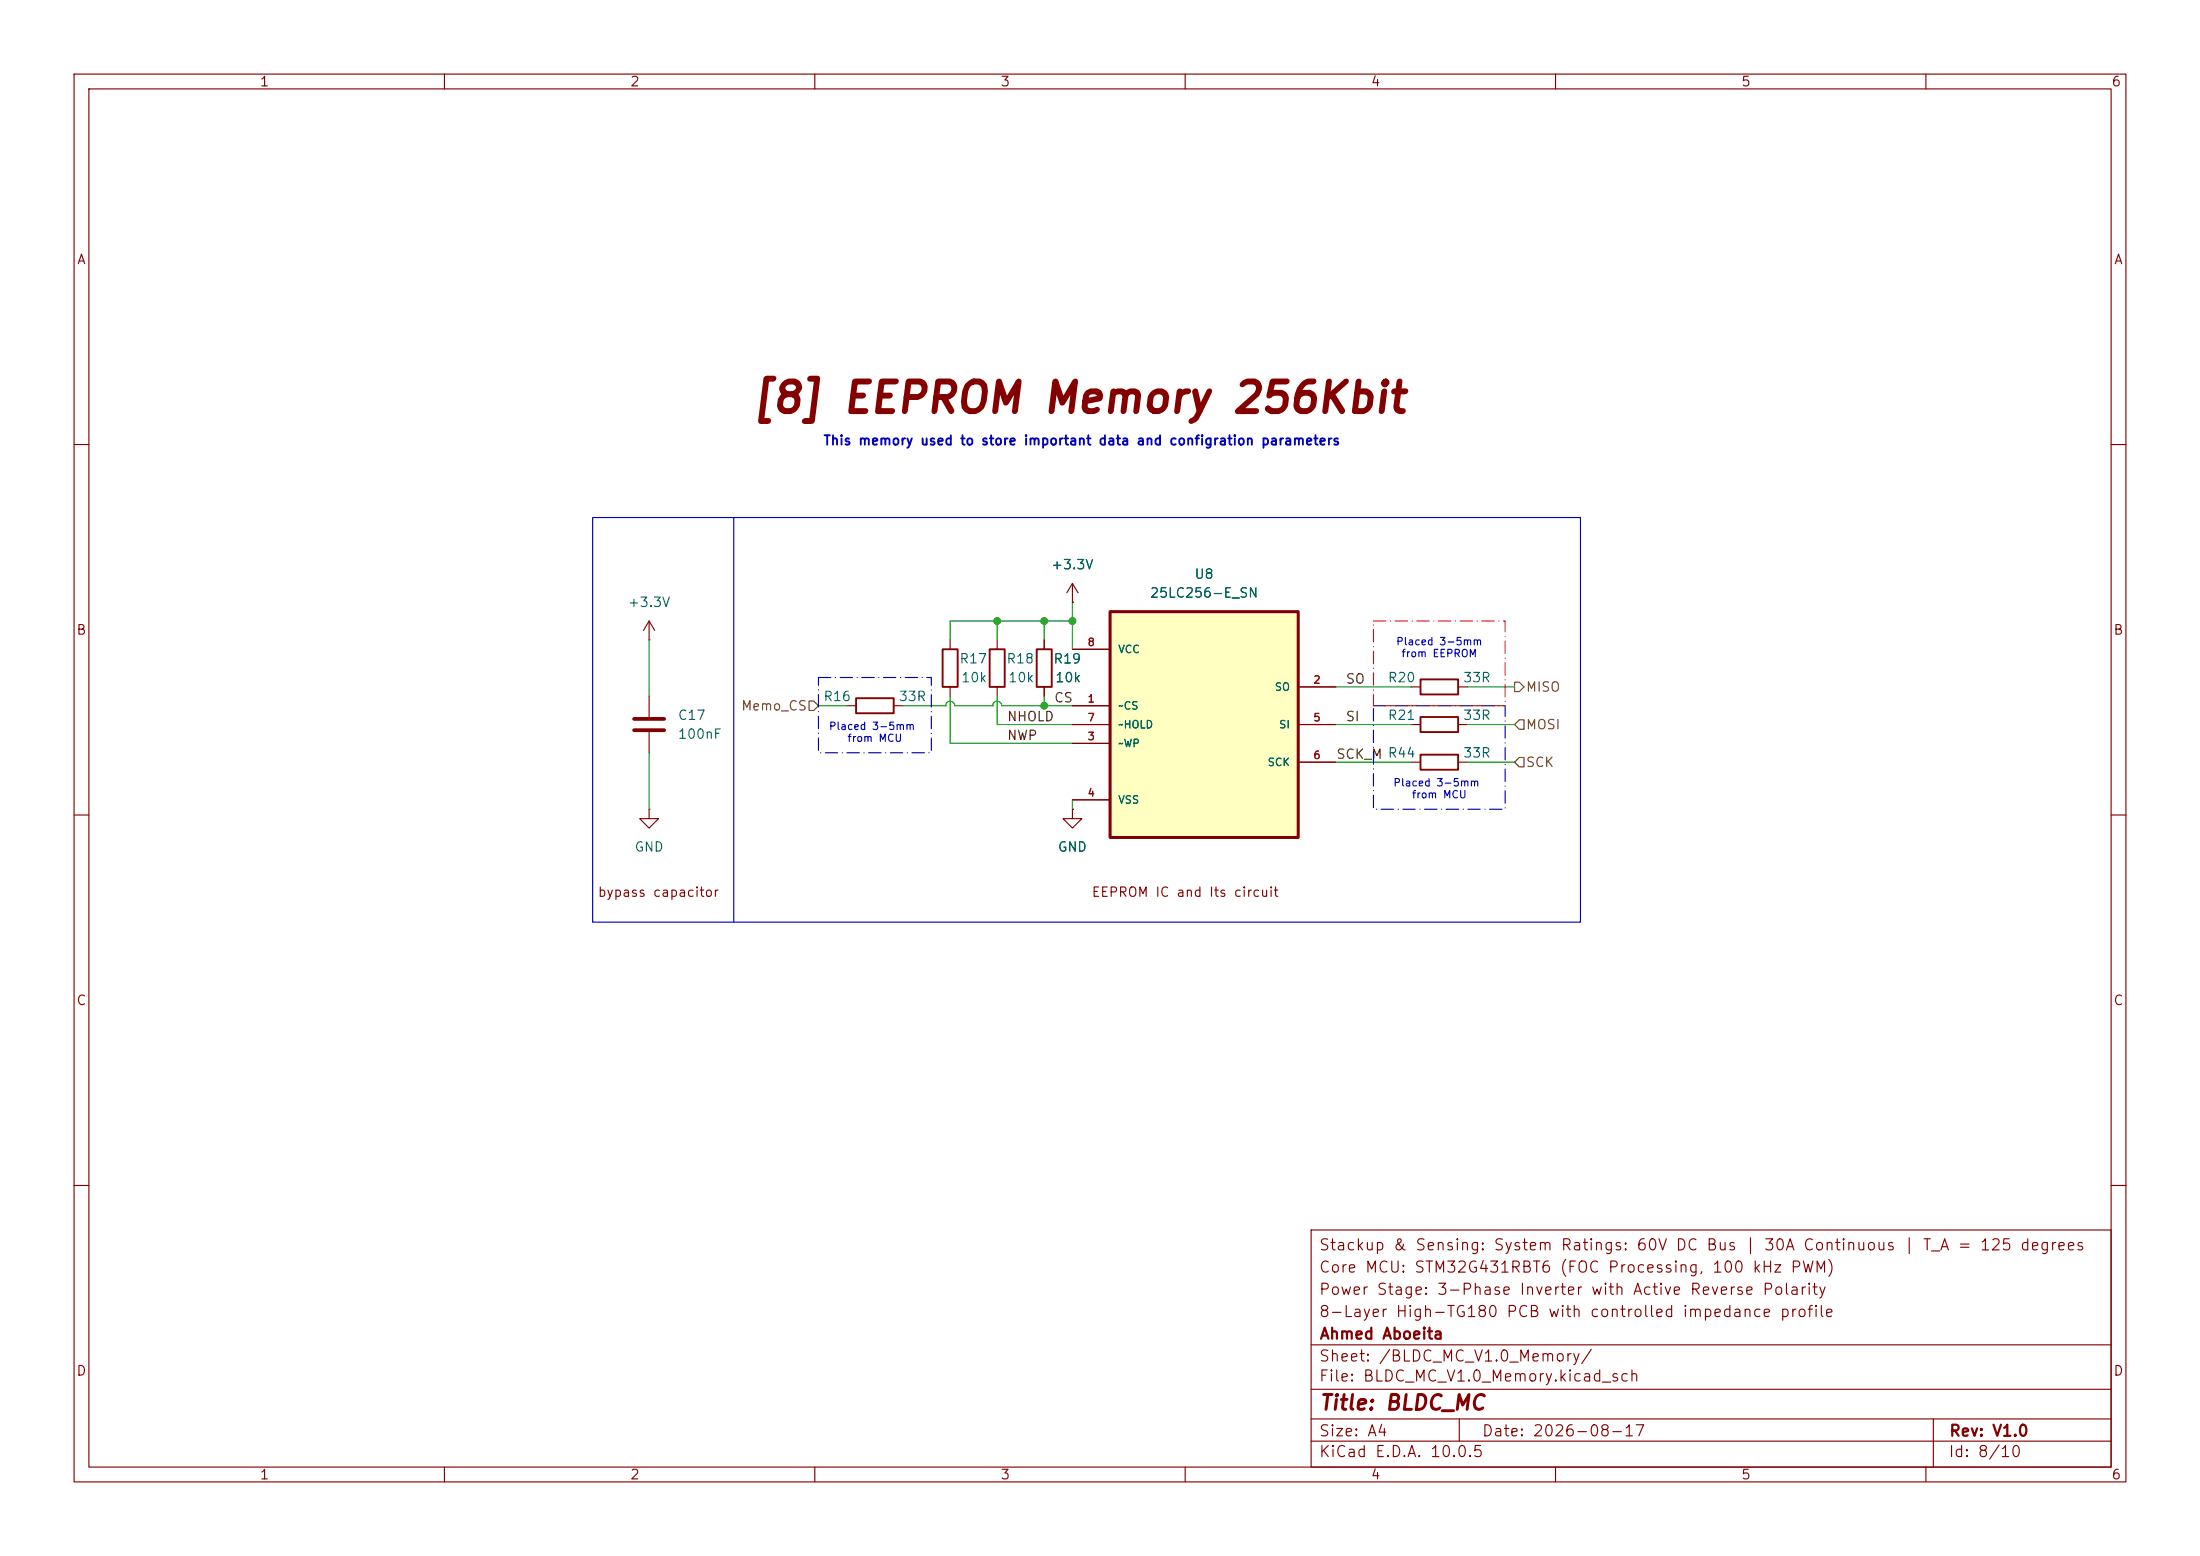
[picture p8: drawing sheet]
(kicad_sch
 (version 20260306)
 (generator "eeschema")
 (generator_version "10.0")
 (paper "A4")
 (title_block
  (title "${Project_Name}")
  (date "2026-08-17")
  (rev "V1.0")
  (company "Ahmed Aboeita")
  (comment 1 "8-Layer High-TG180 PCB with controlled impedance profile")
  (comment 2 "Power Stage: 3-Phase Inverter with Active Reverse Polarity ")
  (comment 3 "Core MCU: STM32G431RBT6 (FOC Processing, 100 kHz PWM)")
  (comment 4 "Stackup & Sensing: System Ratings: 60V DC Bus | 30A Continuous | T_A = 125 degrees  "))
 (lib_symbols
  (symbol "25LC256-E_SN:25LC256-E_SN"
   (pin_names
    (offset 1.016)) (exclude_from_sim no) (in_bom yes) (on_board yes)
   (in_pos_files yes)
   (duplicate_pin_numbers_are_jumpers no)
   (property "Reference" "U" (at -5.1355 14.72 0) (show_name no) (do_not_autoplace no) (effects (font (size 1.27 1.27)) (justify left bottom)))
   (property "Value" "25LC256-E_SN" (at -5.9032 -20.4577 0) (show_name no) (do_not_autoplace no) (effects (font (size 1.27 1.27)) (justify left bottom)))
   (property "Footprint" "25LC256-E_SN:SOIC127P600X175-8N" (at 0 -2.54 0) (show_name no) (do_not_autoplace no) (hide yes) (effects (font (size 1.27 1.27)) (justify bottom)))
   (property "Datasheet" "" (at 0 0 0) (show_name no) (do_not_autoplace no) (hide yes) (effects (font (size 1.27 1.27))))
   (property "Description" "" (at 0 0 0) (show_name no) (do_not_autoplace no) (hide yes) (effects (font (size 1.27 1.27))))
   (property "MF" "Microchip" (at 0 0 0) (show_name no) (do_not_autoplace no) (hide yes) (effects (font (size 1.27 1.27)) (justify bottom)))
   (property "Description_1" "256k, 32K X 8 , 2.5V SER EE EXT8 SOIC 3.90mm(.150in) TUBE | Microchip Technology Inc. 25LC256-E/SN" (at 0 -2.54 0) (show_name no) (do_not_autoplace no) (hide yes) (effects (font (size 1.27 1.27)) (justify bottom)))
   (property "PACKAGE" "SOIC-8" (at 0 0 0) (show_name no) (do_not_autoplace no) (hide yes) (effects (font (size 1.27 1.27)) (justify bottom)))
   (property "MPN" "25LC256-E/SN" (at 0 0 0) (show_name no) (do_not_autoplace no) (hide yes) (effects (font (size 1.27 1.27)) (justify bottom)))
   (property "Price" "None" (at 0 0 0) (show_name no) (do_not_autoplace no) (hide yes) (effects (font (size 1.27 1.27)) (justify bottom)))
   (property "Package" "SOIC-8 Microchip" (at 0 0 0) (show_name no) (do_not_autoplace no) (hide yes) (effects (font (size 1.27 1.27)) (justify bottom)))
   (property "OC_FARNELL" "1296584" (at 0 0 0) (show_name no) (do_not_autoplace no) (hide yes) (effects (font (size 1.27 1.27)) (justify bottom)))
   (property "SnapEDA_Link" "https://www.snapeda.com/parts/25LC256-E/SN/Microchip+Technology/view-part/?ref=snap" (at 0 -2.54 0) (show_name no) (do_not_autoplace no) (hide yes) (effects (font (size 1.27 1.27)) (justify bottom)))
   (property "MP" "25LC256-E/SN" (at 0 0 0) (show_name no) (do_not_autoplace no) (hide yes) (effects (font (size 1.27 1.27)) (justify bottom)))
   (property "SUPPLIER" "MICROCHIP" (at 0 0 0) (show_name no) (do_not_autoplace no) (hide yes) (effects (font (size 1.27 1.27)) (justify bottom)))
   (property "OC_NEWARK" "92C7460" (at 0 0 0) (show_name no) (do_not_autoplace no) (hide yes) (effects (font (size 1.27 1.27)) (justify bottom)))
   (property "Availability" "In Stock" (at 0 0 0) (show_name no) (do_not_autoplace no) (hide yes) (effects (font (size 1.27 1.27)) (justify bottom)))
   (property "Check_prices" "https://www.snapeda.com/parts/25LC256-E/SN/Microchip+Technology/view-part/?ref=eda" (at 0 -2.54 0) (show_name no) (do_not_autoplace no) (hide yes) (effects (font (size 1.27 1.27)) (justify bottom)))
   (symbol "25LC256-E_SN_0_0"
    (rectangle (start -12.7 -17.78) (end 12.7 12.7) (stroke (width 0.4064) (type default)) (fill (type background)))
    (pin input line (at -17.78 0 0) (length 5.08) (name "~CS" (effects (font (size 1.016 1.016)))) (number "1" (effects (font (size 1.016 1.016)))))
    (pin output line (at 17.78 2.54 180) (length 5.08) (name "SO" (effects (font (size 1.016 1.016)))) (number "2" (effects (font (size 1.016 1.016)))))
    (pin input line (at -17.78 -5.08 0) (length 5.08) (name "~WP" (effects (font (size 1.016 1.016)))) (number "3" (effects (font (size 1.016 1.016)))))
    (pin passive line (at -17.78 -12.7 0) (length 5.08) (name "VSS" (effects (font (size 1.016 1.016)))) (number "4" (effects (font (size 1.016 1.016)))))
    (pin input line (at 17.78 -2.54 180) (length 5.08) (name "SI" (effects (font (size 1.016 1.016)))) (number "5" (effects (font (size 1.016 1.016)))))
    (pin input line (at 17.78 -7.62 180) (length 5.08) (name "SCK" (effects (font (size 1.016 1.016)))) (number "6" (effects (font (size 1.016 1.016)))))
    (pin input line (at -17.78 -2.54 0) (length 5.08) (name "~HOLD" (effects (font (size 1.016 1.016)))) (number "7" (effects (font (size 1.016 1.016)))))
    (pin power_in line (at -17.78 7.62 0) (length 5.08) (name "VCC" (effects (font (size 1.016 1.016)))) (number "8" (effects (font (size 1.016 1.016))))))
   (embedded_fonts no))
  (symbol "Device:C"
   (pin_numbers (hide yes))
   (pin_names
    (offset 0.254)) (exclude_from_sim no) (in_bom yes) (on_board yes)
   (in_pos_files yes)
   (duplicate_pin_numbers_are_jumpers no)
   (property "Reference" "C" (at 0.635 2.54 0) (show_name no) (do_not_autoplace no) (effects (font (size 1.27 1.27)) (justify left)))
   (property "Value" "C" (at 0.635 -2.54 0) (show_name no) (do_not_autoplace no) (effects (font (size 1.27 1.27)) (justify left)))
   (property "Footprint" "" (at 0.9652 -3.81 0) (show_name no) (do_not_autoplace no) (hide yes) (effects (font (size 1.27 1.27))))
   (property "Datasheet" "" (at 0 0 0) (show_name no) (do_not_autoplace no) (hide yes) (effects (font (size 1.27 1.27))))
   (property "Description" "Unpolarized capacitor" (at 0 0 0) (show_name no) (do_not_autoplace no) (hide yes) (effects (font (size 1.27 1.27))))
   (symbol "C_0_1"
    (polyline (pts (xy -2.032 0.762) (xy 2.032 0.762)) (stroke (width 0.508) (type default)) (fill (type none)))
    (polyline (pts (xy -2.032 -0.762) (xy 2.032 -0.762)) (stroke (width 0.508) (type default)) (fill (type none))))
   (symbol "C_1_1"
    (pin passive line (at 0 3.81 270) (length 2.794) (name "" (effects (font (size 1.27 1.27)))) (number "1" (effects (font (size 1.27 1.27)))))
    (pin passive line (at 0 -3.81 90) (length 2.794) (name "" (effects (font (size 1.27 1.27)))) (number "2" (effects (font (size 1.27 1.27))))))
   (embedded_fonts no))
  (symbol "Device:R"
   (pin_numbers (hide yes))
   (pin_names
    (offset 0)) (exclude_from_sim no) (in_bom yes) (on_board yes)
   (in_pos_files yes)
   (duplicate_pin_numbers_are_jumpers no)
   (property "Reference" "R" (at 2.032 0 90) (show_name no) (do_not_autoplace no) (effects (font (size 1.27 1.27))))
   (property "Value" "R" (at 0 0 90) (show_name no) (do_not_autoplace no) (effects (font (size 1.27 1.27))))
   (property "Footprint" "" (at -1.778 0 90) (show_name no) (do_not_autoplace no) (hide yes) (effects (font (size 1.27 1.27))))
   (property "Datasheet" "" (at 0 0 0) (show_name no) (do_not_autoplace no) (hide yes) (effects (font (size 1.27 1.27))))
   (property "Description" "Resistor" (at 0 0 0) (show_name no) (do_not_autoplace no) (hide yes) (effects (font (size 1.27 1.27))))
   (symbol "R_0_1"
    (rectangle (start -1.016 -2.54) (end 1.016 2.54) (stroke (width 0.254) (type default)) (fill (type none))))
   (symbol "R_1_1"
    (pin passive line (at 0 3.81 270) (length 1.27) (name "" (effects (font (size 1.27 1.27)))) (number "1" (effects (font (size 1.27 1.27)))))
    (pin passive line (at 0 -3.81 90) (length 1.27) (name "" (effects (font (size 1.27 1.27)))) (number "2" (effects (font (size 1.27 1.27))))))
   (embedded_fonts no))
  (symbol "power:+3.3V"
   (power global)
   (pin_numbers (hide yes))
   (pin_names
    (offset 0) (hide yes)) (exclude_from_sim no) (in_bom yes) (on_board yes)
   (in_pos_files yes)
   (duplicate_pin_numbers_are_jumpers no)
   (property "Reference" "#PWR" (at 0 -3.81 0) (show_name no) (do_not_autoplace no) (hide yes) (effects (font (size 1.27 1.27))))
   (property "Value" "+3.3V" (at 0 3.556 0) (show_name no) (do_not_autoplace no) (effects (font (size 1.27 1.27))))
   (property "Footprint" "" (at 0 0 0) (show_name no) (do_not_autoplace no) (hide yes) (effects (font (size 1.27 1.27))))
   (property "Datasheet" "" (at 0 0 0) (show_name no) (do_not_autoplace no) (hide yes) (effects (font (size 1.27 1.27))))
   (property "Description" "Power symbol creates a global label with name \"+3.3V\"" (at 0 0 0) (show_name no) (do_not_autoplace no) (hide yes) (effects (font (size 1.27 1.27))))
   (symbol "+3.3V_0_1"
    (polyline (pts (xy -0.762 1.27) (xy 0 2.54)) (stroke (width 0) (type default)) (fill (type none)))
    (polyline (pts (xy 0 2.54) (xy 0.762 1.27)) (stroke (width 0) (type default)) (fill (type none)))
    (polyline (pts (xy 0 0) (xy 0 2.54)) (stroke (width 0) (type default)) (fill (type none))))
   (symbol "+3.3V_1_1"
    (pin power_in line (at 0 0 90) (length 0) (name "" (effects (font (size 1.27 1.27)))) (number "1" (effects (font (size 1.27 1.27))))))
   (embedded_fonts no))
  (symbol "power:GND"
   (power global)
   (pin_numbers (hide yes))
   (pin_names
    (offset 0) (hide yes)) (exclude_from_sim no) (in_bom yes) (on_board yes)
   (in_pos_files yes)
   (duplicate_pin_numbers_are_jumpers no)
   (property "Reference" "#PWR" (at 0 -6.35 0) (show_name no) (do_not_autoplace no) (hide yes) (effects (font (size 1.27 1.27))))
   (property "Value" "GND" (at 0 -3.81 0) (show_name no) (do_not_autoplace no) (effects (font (size 1.27 1.27))))
   (property "Footprint" "" (at 0 0 0) (show_name no) (do_not_autoplace no) (hide yes) (effects (font (size 1.27 1.27))))
   (property "Datasheet" "" (at 0 0 0) (show_name no) (do_not_autoplace no) (hide yes) (effects (font (size 1.27 1.27))))
   (property "Description" "Power symbol creates a global label with name \"GND\" , ground" (at 0 0 0) (show_name no) (do_not_autoplace no) (hide yes) (effects (font (size 1.27 1.27))))
   (symbol "GND_0_1"
    (polyline (pts (xy 0 0) (xy 0 -1.27) (xy 1.27 -1.27) (xy 0 -2.54) (xy -1.27 -1.27) (xy 0 -1.27)) (stroke (width 0) (type default)) (fill (type none))))
   (symbol "GND_1_1"
    (pin power_in line (at 0 0 270) (length 0) (name "" (effects (font (size 1.27 1.27)))) (number "1" (effects (font (size 1.27 1.27))))))
   (embedded_fonts no)))
 (rectangle
  (start 185.42 83.82)
  (end 203.2 95.25)
  (stroke (width 0) (type dash_dot) (color 255 0 0 1))
  (fill (type none)))
 (rectangle
  (start 110.49 91.44)
  (end 125.73 101.6)
  (stroke (width 0) (type dash_dot))
  (fill (type none)))
 (rectangle
  (start 185.42 95.25)
  (end 203.2 109.22)
  (stroke (width 0) (type dash_dot))
  (fill (type none)))
 (rectangle
  (start 80.01 69.85)
  (end 213.36 124.46)
  (stroke (width 0) (type default))
  (fill (type none)))
 (text "Placed 3-5mm\nfrom EEPROM\n"
  (exclude_from_sim no)
  (at 194.31 87.63 0)
  (effects (font (size 1 1))))
 (text "Placed 3-5mm \nfrom MCU"
  (exclude_from_sim no)
  (at 118.11 99.06 0)
  (effects (font (size 1 1))))
 (text "EEPROM IC and Its circuit\n"
  (exclude_from_sim no)
  (at 160.02 120.65 0)
  (effects (font (size 1.27 1.27) (color 132 0 0 1))))
 (text "This memory used to store important data and configration parameters\n"
  (exclude_from_sim no)
  (at 146.05 59.69 0)
  (effects (font (size 1.27 1.27) (thickness 0.254)
    (bold yes))))
 (text "bypass capacitor\n"
  (exclude_from_sim no)
  (at 88.9 120.65 0)
  (effects (font (size 1.27 1.27) (color 132 0 0 1))))
 (text "Placed 3-5mm \nfrom MCU"
  (exclude_from_sim no)
  (at 194.31 106.68 0)
  (effects (font (size 1 1))))
 (text "[8] EEPROM Memory 256Kbit \n\n"
  (exclude_from_sim no)
  (at 147.32 57.15 0)
  (effects (font (size 4 4) (thickness 0.8)
    (bold yes)
    (italic yes) (color 132 0 0 1))))
 (junction
  (at 140.97 95.25)
  (diameter 0)
  (color 0 0 0 0))
 (junction
  (at 140.97 83.82)
  (diameter 0)
  (color 0 0 0 0))
 (junction
  (at 134.62 83.82)
  (diameter 0)
  (color 0 0 0 0))
 (junction
  (at 144.78 83.82)
  (diameter 0)
  (color 0 0 0 0))
 (wire
  (pts (xy 144.78 83.82) (xy 144.78 87.63))
  (stroke (width 0) (type default)))
 (wire
  (pts (xy 144.78 81.28) (xy 144.78 83.82))
  (stroke (width 0) (type default)))
 (wire
  (pts (xy 128.27 83.82) (xy 134.62 83.82))
  (stroke (width 0) (type default)))
 (wire
  (pts (xy 198.12 102.87) (xy 204.47 102.87))
  (stroke (width 0) (type default)))
 (wire
  (pts (xy 144.78 100.33) (xy 128.27 100.33))
  (stroke (width 0) (type default)))
 (wire
  (pts (xy 198.12 97.79) (xy 204.47 97.79))
  (stroke (width 0) (type default)))
 (wire
  (pts (xy 140.97 93.98) (xy 140.97 95.25))
  (stroke (width 0) (type default)))
 (wire
  (pts (xy 134.62 97.79) (xy 134.62 93.98))
  (stroke (width 0) (type default)))
 (wire
  (pts (xy 121.92 95.25) (xy 140.97 95.25))
  (stroke (width 0) (type default)))
 (wire
  (pts (xy 180.34 102.87) (xy 190.5 102.87))
  (stroke (width 0) (type default)))
 (wire
  (pts (xy 180.34 92.71) (xy 190.5 92.71))
  (stroke (width 0) (type default)))
 (wire
  (pts (xy 140.97 83.82) (xy 140.97 86.36))
  (stroke (width 0) (type default)))
 (wire
  (pts (xy 128.27 100.33) (xy 128.27 93.98))
  (stroke (width 0) (type default)))
 (wire
  (pts (xy 144.78 97.79) (xy 134.62 97.79))
  (stroke (width 0) (type default)))
 (wire
  (pts (xy 110.49 95.25) (xy 114.3 95.25))
  (stroke (width 0) (type default)))
 (wire
  (pts (xy 180.34 97.79) (xy 190.5 97.79))
  (stroke (width 0) (type default)))
 (wire
  (pts (xy 128.27 86.36) (xy 128.27 83.82))
  (stroke (width 0) (type default)))
 (wire
  (pts (xy 134.62 83.82) (xy 134.62 86.36))
  (stroke (width 0) (type default)))
 (wire
  (pts (xy 87.63 101.6) (xy 87.63 109.22))
  (stroke (width 0) (type default)))
 (wire
  (pts (xy 134.62 83.82) (xy 140.97 83.82))
  (stroke (width 0) (type default)))
 (wire
  (pts (xy 87.63 86.36) (xy 87.63 93.98))
  (stroke (width 0) (type default)))
 (wire
  (pts (xy 144.78 107.95) (xy 144.78 109.22))
  (stroke (width 0) (type default)))
 (wire
  (pts (xy 140.97 95.25) (xy 144.78 95.25))
  (stroke (width 0) (type default)))
 (wire
  (pts (xy 140.97 83.82) (xy 144.78 83.82))
  (stroke (width 0) (type default)))
 (wire
  (pts (xy 198.12 92.71) (xy 204.47 92.71))
  (stroke (width 0) (type default)))
 (polyline
  (pts (xy 99.06 69.85) (xy 99.06 124.46))
  (stroke (width 0) (type default)))
 (label "SI"
  (at 181.61 97.79 0)
  (effects (font (size 1.27 1.27)) (justify left bottom)))
 (label "NHOLD"
  (at 135.89 97.79 0)
  (effects (font (size 1.27 1.27)) (justify left bottom)))
 (label "SCK_M"
  (at 180.34 102.87 0)
  (effects (font (size 1.27 1.27)) (justify left bottom)))
 (label "SO"
  (at 181.61 92.71 0)
  (effects (font (size 1.27 1.27)) (justify left bottom)))
 (label "CS"
  (at 142.24 95.25 0)
  (effects (font (size 1.27 1.27)) (justify left bottom)))
 (label "NWP"
  (at 135.89 100.33 0)
  (effects (font (size 1.27 1.27)) (justify left bottom)))
 (hierarchical_label "SCK"
  (shape input)
  (at 204.47 102.87 0)
  (effects (font (size 1.27 1.27)) (justify left)))
 (hierarchical_label "MOSI"
  (shape input)
  (at 204.47 97.79 0)
  (effects (font (size 1.27 1.27)) (justify left)))
 (hierarchical_label "MISO"
  (shape output)
  (at 204.47 92.71 0)
  (effects (font (size 1.27 1.27)) (justify left)))
 (hierarchical_label "Memo_CS"
  (shape input)
  (at 110.49 95.25 180)
  (effects (font (size 1.27 1.27)) (justify right)))
 (symbol
  (lib_id "power:GND")
  (at 144.78 109.22 0)
  (unit 1)
  (body_style 1)
  (exclude_from_sim no)
  (in_bom yes)
  (on_board yes)
  (in_pos_files yes)
  (dnp no)
  (fields_autoplaced yes)
  (property "Reference" "#PWR092" (at 144.78 115.57 0) (hide yes) (show_name no) (do_not_autoplace no) (effects (font (size 1.27 1.27))))
  (property "Value" "GND" (at 144.78 114.3 0) (show_name no) (do_not_autoplace no) (effects (font (size 1.27 1.27))))
  (property "Footprint" "" (at 144.78 109.22 0) (hide yes) (show_name no) (do_not_autoplace no) (effects (font (size 1.27 1.27))))
  (property "Datasheet" "" (at 144.78 109.22 0) (hide yes) (show_name no) (do_not_autoplace no) (effects (font (size 1.27 1.27))))
  (property "Description" "Power symbol creates a global label with name \"GND\" , ground" (at 144.78 109.22 0) (hide yes) (show_name no) (do_not_autoplace no) (effects (font (size 1.27 1.27))))
  (pin "1"))
 (symbol
  (lib_id "Device:R")
  (at 128.27 90.17 180)
  (unit 1)
  (body_style 1)
  (exclude_from_sim no)
  (in_bom yes)
  (on_board yes)
  (in_pos_files yes)
  (dnp no)
  (property "Reference" "R17" (at 133.35 88.9 0) (show_name no) (do_not_autoplace no) (effects (font (size 1.27 1.27)) (justify left)))
  (property "Value" "10k" (at 133.35 91.44 0) (show_name no) (do_not_autoplace no) (effects (font (size 1.27 1.27)) (justify left)))
  (property "Footprint" "Resistor_SMD:R_0603_1608Metric" (at 130.048 90.17 90) (hide yes) (show_name no) (do_not_autoplace no) (effects (font (size 1.27 1.27))))
  (property "Datasheet" "" (at 128.27 90.17 0) (hide yes) (show_name no) (do_not_autoplace no) (effects (font (size 1.27 1.27))))
  (property "Description" "Resistor" (at 128.27 90.17 0) (hide yes) (show_name no) (do_not_autoplace no) (effects (font (size 1.27 1.27))))
  (property "LCSC_PN" "C95204" (at 128.27 90.17 0) (hide yes) (show_name no) (do_not_autoplace no) (effects (font (size 1.27 1.27))))
  (property "MP" "RT0603BRD0710KL" (at 128.27 90.17 0) (hide yes) (show_name no) (do_not_autoplace no) (effects (font (size 1.27 1.27))))
  (property "Assembled" "Yes" (at 128.27 90.17 0) (hide yes) (show_name no) (do_not_autoplace no) (effects (font (size 1.27 1.27))))
  (pin "1")
  (pin "2"))
 (symbol
  (lib_id "Device:R")
  (at 194.31 102.87 270)
  (unit 1)
  (body_style 1)
  (exclude_from_sim no)
  (in_bom yes)
  (on_board yes)
  (in_pos_files yes)
  (dnp no)
  (property "Reference" "R44" (at 189.23 101.6 90) (show_name no) (do_not_autoplace no) (effects (font (size 1.27 1.27))))
  (property "Value" "33R" (at 199.39 101.6 90) (show_name no) (do_not_autoplace no) (effects (font (size 1.27 1.27))))
  (property "Footprint" "Resistor_SMD:R_0603_1608Metric" (at 194.31 101.092 90) (hide yes) (show_name no) (do_not_autoplace no) (effects (font (size 1.27 1.27))))
  (property "Datasheet" "" (at 194.31 102.87 0) (hide yes) (show_name no) (do_not_autoplace no) (effects (font (size 1.27 1.27))))
  (property "Description" "Resistor" (at 194.31 102.87 0) (hide yes) (show_name no) (do_not_autoplace no) (effects (font (size 1.27 1.27))))
  (property "LCSC_PN" "C108661" (at 194.31 102.87 0) (hide yes) (show_name no) (do_not_autoplace no) (effects (font (size 1.27 1.27))))
  (property "MP" "RC0603FR-0733RL" (at 194.31 102.87 0) (hide yes) (show_name no) (do_not_autoplace no) (effects (font (size 1.27 1.27))))
  (property "Assembled" "Yes" (at 194.31 102.87 0) (hide yes) (show_name no) (do_not_autoplace no) (effects (font (size 1.27 1.27))))
  (pin "2")
  (pin "1"))
 (symbol
  (lib_id "Device:R")
  (at 194.31 97.79 270)
  (unit 1)
  (body_style 1)
  (exclude_from_sim no)
  (in_bom yes)
  (on_board yes)
  (in_pos_files yes)
  (dnp no)
  (property "Reference" "R21" (at 189.23 96.52 90) (show_name no) (do_not_autoplace no) (effects (font (size 1.27 1.27))))
  (property "Value" "33R" (at 199.39 96.52 90) (show_name no) (do_not_autoplace no) (effects (font (size 1.27 1.27))))
  (property "Footprint" "Resistor_SMD:R_0603_1608Metric" (at 194.31 96.012 90) (hide yes) (show_name no) (do_not_autoplace no) (effects (font (size 1.27 1.27))))
  (property "Datasheet" "" (at 194.31 97.79 0) (hide yes) (show_name no) (do_not_autoplace no) (effects (font (size 1.27 1.27))))
  (property "Description" "Resistor" (at 194.31 97.79 0) (hide yes) (show_name no) (do_not_autoplace no) (effects (font (size 1.27 1.27))))
  (property "LCSC_PN" "C108661" (at 194.31 97.79 0) (hide yes) (show_name no) (do_not_autoplace no) (effects (font (size 1.27 1.27))))
  (property "MP" "RC0603FR-0733RL" (at 194.31 97.79 0) (hide yes) (show_name no) (do_not_autoplace no) (effects (font (size 1.27 1.27))))
  (property "Assembled" "Yes" (at 194.31 97.79 0) (hide yes) (show_name no) (do_not_autoplace no) (effects (font (size 1.27 1.27))))
  (pin "2")
  (pin "1"))
 (symbol
  (lib_id "Device:R")
  (at 134.62 90.17 180)
  (unit 1)
  (body_style 1)
  (exclude_from_sim no)
  (in_bom yes)
  (on_board yes)
  (in_pos_files yes)
  (dnp no)
  (property "Reference" "R18" (at 139.7 88.9 0) (show_name no) (do_not_autoplace no) (effects (font (size 1.27 1.27)) (justify left)))
  (property "Value" "10k" (at 139.7 91.44 0) (show_name no) (do_not_autoplace no) (effects (font (size 1.27 1.27)) (justify left)))
  (property "Footprint" "Resistor_SMD:R_0603_1608Metric" (at 136.398 90.17 90) (hide yes) (show_name no) (do_not_autoplace no) (effects (font (size 1.27 1.27))))
  (property "Datasheet" "" (at 134.62 90.17 0) (hide yes) (show_name no) (do_not_autoplace no) (effects (font (size 1.27 1.27))))
  (property "Description" "Resistor" (at 134.62 90.17 0) (hide yes) (show_name no) (do_not_autoplace no) (effects (font (size 1.27 1.27))))
  (property "LCSC_PN" "C95204" (at 134.62 90.17 0) (hide yes) (show_name no) (do_not_autoplace no) (effects (font (size 1.27 1.27))))
  (property "MP" "RT0603BRD0710KL" (at 134.62 90.17 0) (hide yes) (show_name no) (do_not_autoplace no) (effects (font (size 1.27 1.27))))
  (property "Assembled" "Yes" (at 134.62 90.17 0) (hide yes) (show_name no) (do_not_autoplace no) (effects (font (size 1.27 1.27))))
  (pin "1")
  (pin "2"))
 (symbol
  (lib_id "Device:R")
  (at 118.11 95.25 270)
  (unit 1)
  (body_style 1)
  (exclude_from_sim no)
  (in_bom yes)
  (on_board yes)
  (in_pos_files yes)
  (dnp no)
  (property "Reference" "R16" (at 113.03 93.98 90) (show_name no) (do_not_autoplace no) (effects (font (size 1.27 1.27))))
  (property "Value" "33R" (at 123.19 93.98 90) (show_name no) (do_not_autoplace no) (effects (font (size 1.27 1.27))))
  (property "Footprint" "Resistor_SMD:R_0603_1608Metric" (at 118.11 93.472 90) (hide yes) (show_name no) (do_not_autoplace no) (effects (font (size 1.27 1.27))))
  (property "Datasheet" "" (at 118.11 95.25 0) (hide yes) (show_name no) (do_not_autoplace no) (effects (font (size 1.27 1.27))))
  (property "Description" "Resistor" (at 118.11 95.25 0) (hide yes) (show_name no) (do_not_autoplace no) (effects (font (size 1.27 1.27))))
  (property "LCSC_PN" "C108661" (at 118.11 95.25 0) (hide yes) (show_name no) (do_not_autoplace no) (effects (font (size 1.27 1.27))))
  (property "MP" "RC0603FR-0733RL" (at 118.11 95.25 0) (hide yes) (show_name no) (do_not_autoplace no) (effects (font (size 1.27 1.27))))
  (property "Assembled" "Yes" (at 118.11 95.25 0) (hide yes) (show_name no) (do_not_autoplace no) (effects (font (size 1.27 1.27))))
  (pin "2")
  (pin "1"))
 (symbol
  (lib_id "power:GND")
  (at 87.63 109.22 0)
  (unit 1)
  (body_style 1)
  (exclude_from_sim no)
  (in_bom yes)
  (on_board yes)
  (in_pos_files yes)
  (dnp no)
  (fields_autoplaced yes)
  (property "Reference" "#PWR032" (at 87.63 115.57 0) (hide yes) (show_name no) (do_not_autoplace no) (effects (font (size 1.27 1.27))))
  (property "Value" "GND" (at 87.63 114.3 0) (show_name no) (do_not_autoplace no) (effects (font (size 1.27 1.27))))
  (property "Footprint" "" (at 87.63 109.22 0) (hide yes) (show_name no) (do_not_autoplace no) (effects (font (size 1.27 1.27))))
  (property "Datasheet" "" (at 87.63 109.22 0) (hide yes) (show_name no) (do_not_autoplace no) (effects (font (size 1.27 1.27))))
  (property "Description" "Power symbol creates a global label with name \"GND\" , ground" (at 87.63 109.22 0) (hide yes) (show_name no) (do_not_autoplace no) (effects (font (size 1.27 1.27))))
  (pin "1"))
 (symbol
  (lib_id "Device:C")
  (at 87.63 97.79 0)
  (unit 1)
  (body_style 1)
  (exclude_from_sim no)
  (in_bom yes)
  (on_board yes)
  (in_pos_files yes)
  (dnp no)
  (fields_autoplaced yes)
  (property "Reference" "C17" (at 91.44 96.5199 0) (show_name no) (do_not_autoplace no) (effects (font (size 1.27 1.27)) (justify left)))
  (property "Value" "100nF" (at 91.44 99.0599 0) (show_name no) (do_not_autoplace no) (effects (font (size 1.27 1.27)) (justify left)))
  (property "Footprint" "Capacitor_SMD:C_0805_2012Metric" (at 88.5952 101.6 0) (hide yes) (show_name no) (do_not_autoplace no) (effects (font (size 1.27 1.27))))
  (property "Datasheet" "" (at 87.63 97.79 0) (hide yes) (show_name no) (do_not_autoplace no) (effects (font (size 1.27 1.27))))
  (property "Description" "Unpolarized capacitor" (at 87.63 97.79 0) (hide yes) (show_name no) (do_not_autoplace no) (effects (font (size 1.27 1.27))))
  (property "LCSC_PN" "C28233" (at 87.63 97.79 0) (hide yes) (show_name no) (do_not_autoplace no) (effects (font (size 1.27 1.27))))
  (property "MP" "CL21B104KCFNNNE" (at 87.63 97.79 0) (hide yes) (show_name no) (do_not_autoplace no) (effects (font (size 1.27 1.27))))
  (property "Assembled" "Yes" (at 87.63 97.79 0) (hide yes) (show_name no) (do_not_autoplace no) (effects (font (size 1.27 1.27))))
  (pin "1")
  (pin "2"))
 (symbol
  (lib_id "Device:R")
  (at 194.31 92.71 270)
  (unit 1)
  (body_style 1)
  (exclude_from_sim no)
  (in_bom yes)
  (on_board yes)
  (in_pos_files yes)
  (dnp no)
  (property "Reference" "R20" (at 189.23 91.44 90) (show_name no) (do_not_autoplace no) (effects (font (size 1.27 1.27))))
  (property "Value" "33R" (at 199.39 91.44 90) (show_name no) (do_not_autoplace no) (effects (font (size 1.27 1.27))))
  (property "Footprint" "Resistor_SMD:R_0603_1608Metric" (at 194.31 90.932 90) (hide yes) (show_name no) (do_not_autoplace no) (effects (font (size 1.27 1.27))))
  (property "Datasheet" "" (at 194.31 92.71 0) (hide yes) (show_name no) (do_not_autoplace no) (effects (font (size 1.27 1.27))))
  (property "Description" "Resistor" (at 194.31 92.71 0) (hide yes) (show_name no) (do_not_autoplace no) (effects (font (size 1.27 1.27))))
  (property "LCSC_PN" "C108661" (at 194.31 92.71 0) (hide yes) (show_name no) (do_not_autoplace no) (effects (font (size 1.27 1.27))))
  (property "MP" "RC0603FR-0733RL" (at 194.31 92.71 0) (hide yes) (show_name no) (do_not_autoplace no) (effects (font (size 1.27 1.27))))
  (property "Assembled" "Yes" (at 194.31 92.71 0) (hide yes) (show_name no) (do_not_autoplace no) (effects (font (size 1.27 1.27))))
  (pin "2")
  (pin "1"))
 (symbol
  (lib_id "power:+3.3V")
  (at 87.63 86.36 0)
  (unit 1)
  (body_style 1)
  (exclude_from_sim no)
  (in_bom yes)
  (on_board yes)
  (in_pos_files yes)
  (dnp no)
  (fields_autoplaced yes)
  (property "Reference" "#PWR031" (at 87.63 90.17 0) (hide yes) (show_name no) (do_not_autoplace no) (effects (font (size 1.27 1.27))))
  (property "Value" "+3.3V" (at 87.63 81.28 0) (show_name no) (do_not_autoplace no) (effects (font (size 1.27 1.27))))
  (property "Footprint" "" (at 87.63 86.36 0) (hide yes) (show_name no) (do_not_autoplace no) (effects (font (size 1.27 1.27))))
  (property "Datasheet" "" (at 87.63 86.36 0) (hide yes) (show_name no) (do_not_autoplace no) (effects (font (size 1.27 1.27))))
  (property "Description" "Power symbol creates a global label with name \"+3.3V\"" (at 87.63 86.36 0) (hide yes) (show_name no) (do_not_autoplace no) (effects (font (size 1.27 1.27))))
  (pin "1"))
 (symbol
  (lib_id "Device:R")
  (at 140.97 90.17 180)
  (unit 1)
  (body_style 1)
  (exclude_from_sim no)
  (in_bom yes)
  (on_board yes)
  (in_pos_files yes)
  (dnp no)
  (property "Reference" "R19" (at 146.05 88.9 0) (show_name no) (do_not_autoplace no) (effects (font (size 1.27 1.27)) (justify left)))
  (property "Value" "10k" (at 146.05 91.44 0) (show_name no) (do_not_autoplace no) (effects (font (size 1.27 1.27)) (justify left)))
  (property "Footprint" "Resistor_SMD:R_0603_1608Metric" (at 142.748 90.17 90) (hide yes) (show_name no) (do_not_autoplace no) (effects (font (size 1.27 1.27))))
  (property "Datasheet" "" (at 140.97 90.17 0) (hide yes) (show_name no) (do_not_autoplace no) (effects (font (size 1.27 1.27))))
  (property "Description" "Resistor" (at 140.97 90.17 0) (hide yes) (show_name no) (do_not_autoplace no) (effects (font (size 1.27 1.27))))
  (property "LCSC_PN" "C95204" (at 140.97 90.17 0) (hide yes) (show_name no) (do_not_autoplace no) (effects (font (size 1.27 1.27))))
  (property "MP" "RT0603BRD0710KL" (at 140.97 90.17 0) (hide yes) (show_name no) (do_not_autoplace no) (effects (font (size 1.27 1.27))))
  (property "Assembled" "Yes" (at 140.97 90.17 0) (hide yes) (show_name no) (do_not_autoplace no) (effects (font (size 1.27 1.27))))
  (pin "1")
  (pin "2"))
 (symbol
  (lib_id "25LC256-E_SN:25LC256-E_SN")
  (at 162.56 95.25 0)
  (unit 1)
  (body_style 1)
  (exclude_from_sim no)
  (in_bom yes)
  (on_board yes)
  (in_pos_files yes)
  (dnp no)
  (fields_autoplaced yes)
  (property "Reference" "U8" (at 162.56 77.47 0) (show_name no) (do_not_autoplace no) (effects (font (size 1.27 1.27))))
  (property "Value" "25LC256-E_SN" (at 162.56 80.01 0) (show_name no) (do_not_autoplace no) (effects (font (size 1.27 1.27))))
  (property "Footprint" "BLDC_Motor_Driver_Components_Footprint:SOIC127P599X175-8N" (at 162.56 97.79 0) (hide yes) (show_name no) (do_not_autoplace no) (effects (font (size 1.27 1.27)) (justify bottom)))
  (property "Datasheet" "https://www.lcsc.com/datasheet/C1349834.pdf" (at 162.56 95.25 0) (hide yes) (show_name no) (do_not_autoplace no) (effects (font (size 1.27 1.27))))
  (property "Description" "2.5V~5.5V 256Kbit 10MHz SPI SOIC-8 Memory (ICs) RoHS" (at 162.56 95.25 0) (hide yes) (show_name no) (do_not_autoplace no) (effects (font (size 1.27 1.27))))
  (property "MF" "Microchip" (at 162.56 95.25 0) (hide yes) (show_name no) (do_not_autoplace no) (effects (font (size 1.27 1.27)) (justify bottom)))
  (property "Description_1" "256k, 32K X 8 , 2.5V SER EE EXT8 SOIC 3.90mm(.150in) TUBE | Microchip Technology Inc. 25LC256-E/SN" (at 162.56 97.79 0) (hide yes) (show_name no) (do_not_autoplace no) (effects (font (size 1.27 1.27)) (justify bottom)))
  (property "PACKAGE" "SOIC-8" (at 162.56 95.25 0) (hide yes) (show_name no) (do_not_autoplace no) (effects (font (size 1.27 1.27)) (justify bottom)))
  (property "MPN" "25LC256-E/SN" (at 162.56 95.25 0) (hide yes) (show_name no) (do_not_autoplace no) (effects (font (size 1.27 1.27)) (justify bottom)))
  (property "Price" "None" (at 162.56 95.25 0) (hide yes) (show_name no) (do_not_autoplace no) (effects (font (size 1.27 1.27)) (justify bottom)))
  (property "Package" "SOIC-8 Microchip" (at 162.56 95.25 0) (hide yes) (show_name no) (do_not_autoplace no) (effects (font (size 1.27 1.27)) (justify bottom)))
  (property "OC_FARNELL" "1296584" (at 162.56 95.25 0) (hide yes) (show_name no) (do_not_autoplace no) (effects (font (size 1.27 1.27)) (justify bottom)))
  (property "SnapEDA_Link" "https://www.snapeda.com/parts/25LC256-E/SN/Microchip+Technology/view-part/?ref=snap" (at 162.56 97.79 0) (hide yes) (show_name no) (do_not_autoplace no) (effects (font (size 1.27 1.27)) (justify bottom)))
  (property "MP" "25LC256-E/SN" (at 162.56 95.25 0) (hide yes) (show_name no) (do_not_autoplace no) (effects (font (size 1.27 1.27)) (justify bottom)))
  (property "SUPPLIER" "MICROCHIP" (at 162.56 95.25 0) (hide yes) (show_name no) (do_not_autoplace no) (effects (font (size 1.27 1.27)) (justify bottom)))
  (property "OC_NEWARK" "92C7460" (at 162.56 95.25 0) (hide yes) (show_name no) (do_not_autoplace no) (effects (font (size 1.27 1.27)) (justify bottom)))
  (property "Availability" "In Stock" (at 162.56 95.25 0) (hide yes) (show_name no) (do_not_autoplace no) (effects (font (size 1.27 1.27)) (justify bottom)))
  (property "Check_prices" "https://www.snapeda.com/parts/25LC256-E/SN/Microchip+Technology/view-part/?ref=eda" (at 162.56 97.79 0) (hide yes) (show_name no) (do_not_autoplace no) (effects (font (size 1.27 1.27)) (justify bottom)))
  (property "LCSC_PN" "C1349834" (at 162.56 95.25 0) (hide yes) (show_name no) (do_not_autoplace no) (effects (font (size 1.27 1.27))))
  (property "Assembled" "Yes" (at 162.56 95.25 0) (hide yes) (show_name no) (do_not_autoplace no) (effects (font (size 1.27 1.27))))
  (pin "3")
  (pin "5")
  (pin "4")
  (pin "7")
  (pin "6")
  (pin "2")
  (pin "8")
  (pin "1"))
 (symbol
  (lib_id "power:+3.3V")
  (at 144.78 81.28 0)
  (unit 1)
  (body_style 1)
  (exclude_from_sim no)
  (in_bom yes)
  (on_board yes)
  (in_pos_files yes)
  (dnp no)
  (fields_autoplaced yes)
  (property "Reference" "#PWR086" (at 144.78 85.09 0) (hide yes) (show_name no) (do_not_autoplace no) (effects (font (size 1.27 1.27))))
  (property "Value" "+3.3V" (at 144.78 76.2 0) (show_name no) (do_not_autoplace no) (effects (font (size 1.27 1.27))))
  (property "Footprint" "" (at 144.78 81.28 0) (hide yes) (show_name no) (do_not_autoplace no) (effects (font (size 1.27 1.27))))
  (property "Datasheet" "" (at 144.78 81.28 0) (hide yes) (show_name no) (do_not_autoplace no) (effects (font (size 1.27 1.27))))
  (property "Description" "Power symbol creates a global label with name \"+3.3V\"" (at 144.78 81.28 0) (hide yes) (show_name no) (do_not_autoplace no) (effects (font (size 1.27 1.27))))
  (pin "1")))
